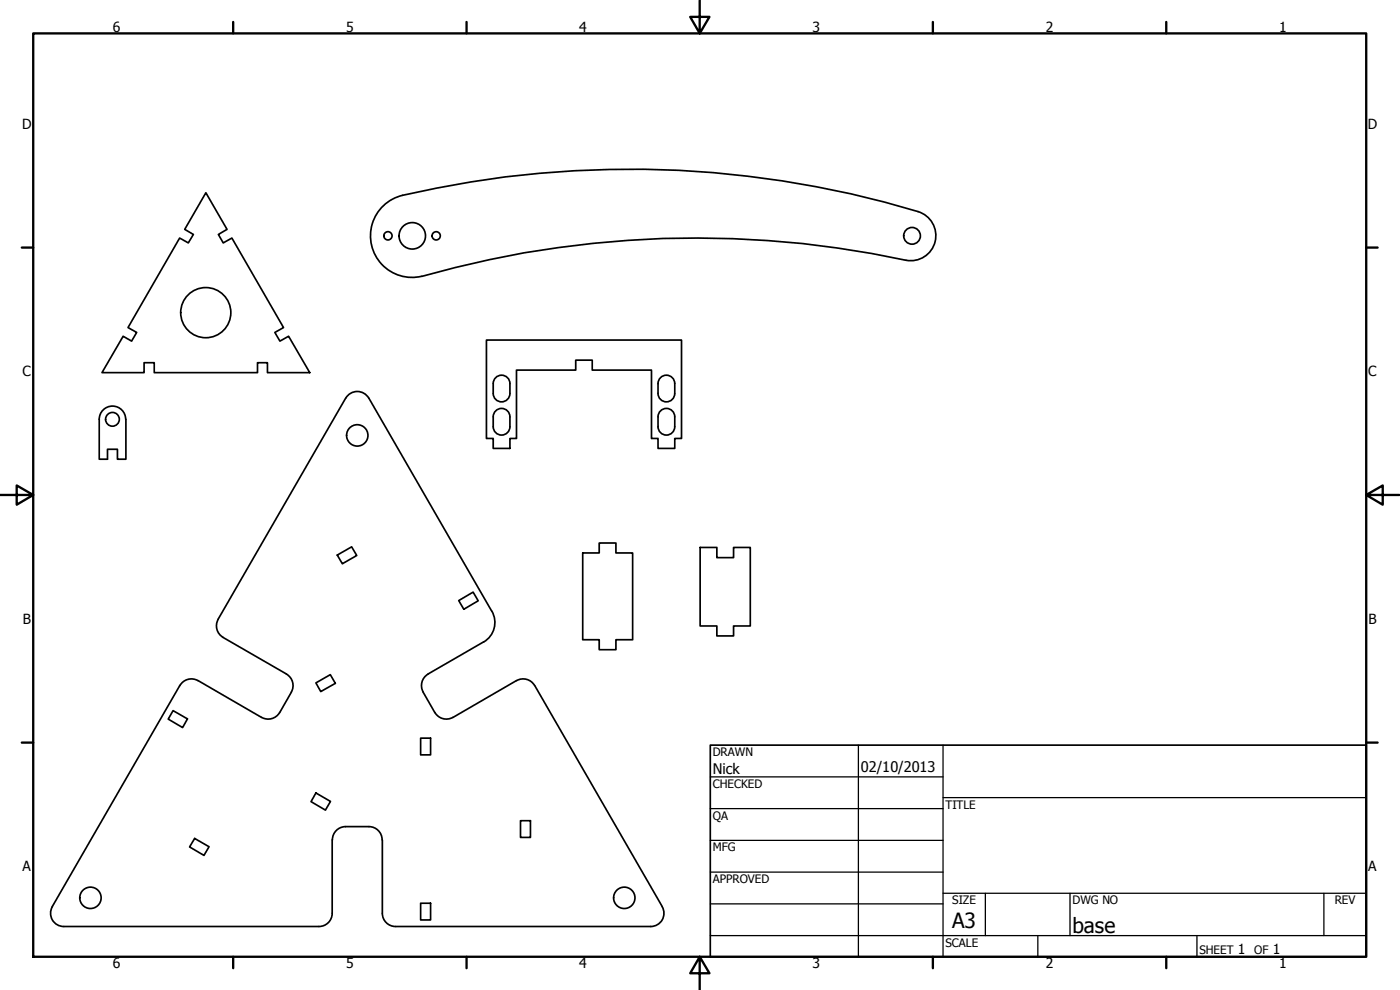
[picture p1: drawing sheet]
<svg xmlns="http://www.w3.org/2000/svg" width="420mm" height="297mm" viewBox="0 0 420 297" stroke-linecap="round" stroke-linejoin="round" font-family="sans-serif">
<!-- layer: Visible (ANSI) -->
<g fill="none" stroke="#000" stroke-width=".51">
<path d="M61.8 57.8l6.3 11-2.6 1.5 1.5 2.6 2.6-1.5 15.5 26.9-2.6 1.4 1.5 2.6 2.6-1.4 6.4 10.9h-12.7v-3h-3v3h-31v-3h-3.1v3h-12.6l6.4-10.9 2.5 1.4 1.5-2.6-2.6-1.4 15.5-26.9 2.6 1.5 1.5-2.6-2.6-1.5zM120.8 58.6a12.5 12.5 0 0 0-9.3 15 12.5 12.5 0 0 0 15.1 9.3M120.8 58.6a298.7 298.7 0 0 1 155.7 5.3 7.5 7.5 0 0 1 4 9.1 7.5 7.5 0 0 1-8.6 5.1 299.5 299.5 0 0 0-145.3 4.8M146 102h58.5v29.6h-2v2.9h-5v-2.9h-2v-20.6h-17.8v-2.9h-4.9v2.9h-17.8v20.6h-2v2.9h-5v-2.9h-2zM148 115.1a2.51 2.51 0 0 1 2.5-2.5 2.51 2.51 0 0 1 2.5 2.5M148 115v3M148 118.1a2.51 2.51 0 0 0 2.5 2.5 2.51 2.51 0 0 0 2.5-2.5M153 115v3M197.5 115.1a2.51 2.51 0 0 1 2.5-2.5 2.51 2.51 0 0 1 2.5 2.5M197.5 115v3M197.5 118.1a2.51 2.51 0 0 0 2.5 2.5 2.51 2.51 0 0 0 2.5-2.5M202.5 115v3"/>
<path d="M29.8 125.8v12h2.5v-3h2.9v3h2.6v-12M29.8 125.8a4 4 0 0 1 4-4 4 4 0 0 1 3.9 4M148 128.1v-3.1a2.51 2.51 0 0 1 2.5-2.5 2.51 2.51 0 0 1 2.5 2.5v3.1M148 128a2.51 2.51 0 0 0 2.5 2.5 2.51 2.51 0 0 0 2.5-2.5M197.5 128.1v-3.1a2.51 2.51 0 0 1 2.5-2.5 2.51 2.51 0 0 1 2.5 2.5v3.1M197.5 128a2.51 2.51 0 0 0 2.5 2.5 2.51 2.51 0 0 0 2.5-2.5M101.2 166.5l4.3-2.4 1.6 2.6-4.4 2.4zM174.9 165.9h4.9v-3h5v3h5.1v26h-5.1v3h-5v-3h-4.9zM210.1 164.3h5v3h5.1v-3h5v23.5h-5v3h-5.1v-3h-5zM137.7 180.2l4.3-2.5 1.5 2.6-4.3 2.5zM147.6 183.4l-36.9-64a4 4 0 0 0-6.9 0l-38.3 66.4a4 4 0 0 0 1.4 5.4l19.1 11M147.6 183.4a6.8 6.8 0 0 1-2.5 9.2l-16.6 9.6"/>
<path d="M51.9 213.2l4.4 2.5-1.5 2.6-4.3-2.5zM54 205.7l-38.3 66.3a4 4 0 0 0 3.4 6M86 202.3a4 4 0 0 1 1.4 5.4l-3.5 6.1a4 4 0 0 1-5.4 1.5l-19.1-11.1a4 4 0 0 0-5.4 1.5M94.8 204.9l4.3-2.5 1.5 2.6-4.3 2.5zM128.5 202.3a4 4 0 0 0-1.5 5.4l3.5 6.1M160.4 205.7a4 4 0 0 0-5.4-1.5l-19.1 11a4 4 0 0 1-5.4-1.4M160.5 205.7l38.2 66.3a4 4 0 0 1-3.4 6h-76.6M94.8 237.9l4.4 2.6-1.5 2.6-4.4-2.6zM126.2 221.5h3v5h-3zM58.4 251.6l4.3 2.4-1.5 2.7-4.3-2.6zM99.7 252v22a4 4 0 0 1-4 4M103.7 248h7a4 4 0 0 1 4 4v22a4 4 0 0 0 4 4"/>
<path d="M103.7 248a4 4 0 0 0-3.9 4M156.2 246.2h3v5.1h-3zM19.2 278h76.5M126.2 271h3v5h-3z"/>
<circle cx="116.4" cy="70.8" r="1.24"/>
<circle cx="123.7" cy="70.8" r="4"/>
<circle cx="130.9" cy="70.8" r="1.24"/>
<circle cx="273.7" cy="70.8" r="2.51"/>
<circle cx="61.8" cy="93.8" r="7.5"/>
<circle cx="33.8" cy="125.8" r="2.06"/>
<circle cx="107.2" cy="130.6" r="3.2"/>
<circle cx="27.1" cy="269.4" r="3.2"/>
<circle cx="187.4" cy="269.4" r="3.2"/>
</g>
<!-- layer: Border (ANSI) -->
<g fill="none" stroke="#000" stroke-width=".7">
<path d="M10 10h400v277.1h-400zM70 6.6v3.4M140 6.6v3.4M210 0v10l-2.9-4.9h5.8l-2.9 4.9M280 6.6v3.4M350 6.6v3.4M6.5 74.3h3.5M410 74.3h3.4M0 148.5h10l-5-2.8v5.7l5-2.9M410 148.5l5 2.9v-5.7l-5 2.8h10M6.5 222.8h3.5M410 222.8h3.4"/>
<path d="M70 287.1v3.4M140 287.1v3.4M210 287.1l2.9 4.9h-5.8l2.9-4.9v9.9M280 287.1v3.4M350 287.1v3.4"/>
</g>
<!-- layer: Title (ANSI) -->
<g fill="none" stroke="#000" stroke-width=".38">
<path d="M213.2 233.1h69.8M257.6 223.6v63.5M283 239.3h127M283 223.6v63.5M213.2 242.6h69.8M213.2 252.1h69.8M213.2 261.7h69.8M213.2 271.2h69.8M283 268h127M295.7 268v12.7M321.1 268v12.7M397.3 268v12.7"/>
<path d="M213.2 280.7h196.8M311.5 280.7v6.4M359.2 280.7v6.4"/>
</g>
<path d="M213.2 223.6h196.8v63.5h-196.8z" fill="none" stroke="#000" stroke-width=".51"/>
<g font-size="6.3">
<text x="285.8" y="278.6">A3</text>
<text x="321.9" y="279.8">base</text>
</g>
<g font-size="4.4">
<text x="213.9" y="232.3">Nick</text>
<text x="258.4" y="231.6">02/10/2013</text>
</g>
<g font-size="4.2">
<text x="33.8" y="9.6">6</text>
<text x="103.9" y="9.6">5</text>
<text x="173.9" y="9.6">4</text>
<text x="243.8" y="9.6">3</text>
<text x="313.9" y="9.6">2</text>
<text x="383.9" y="9.6">1</text>
<text x="6.7" y="38.7">D</text>
<text x="410.5" y="38.7">D</text>
<text x="6.8" y="113">C</text>
<text x="410.7" y="113">C</text>
<text x="6.9" y="187.2">B</text>
<text x="410.7" y="187.2">B</text>
<text x="6.8" y="261.4">A</text>
<text x="410.7" y="261.4">A</text>
<text x="371.5" y="286.2">1</text>
<text x="382" y="286.2">1</text>
<text x="33.8" y="290.5">6</text>
<text x="103.9" y="290.5">5</text>
<text x="173.9" y="290.5">4</text>
<text x="243.8" y="290.5">3</text>
<text x="313.9" y="290.5">2</text>
<text x="383.9" y="290.5">1</text>
</g>
<g font-size="3.5">
<text x="213.9" y="226.9">DRAWN</text>
<text x="213.9" y="236.4">CHECKED</text>
<text x="213.9" y="245.9">QA</text>
<text x="283.8" y="242.6">TITLE</text>
<text x="213.9" y="255.4">MFG</text>
<text x="213.9" y="265">APPROVED</text>
<text x="285.8" y="271.3">SIZE</text>
<text x="321.9" y="271.3">DWG NO</text>
<text x="400.6" y="271.3">REV</text>
<text x="283.8" y="284">SCALE</text>
<text x="360" y="286.2">SHEET</text>
<text x="376.4" y="286.2">OF</text>
</g>
</svg>
